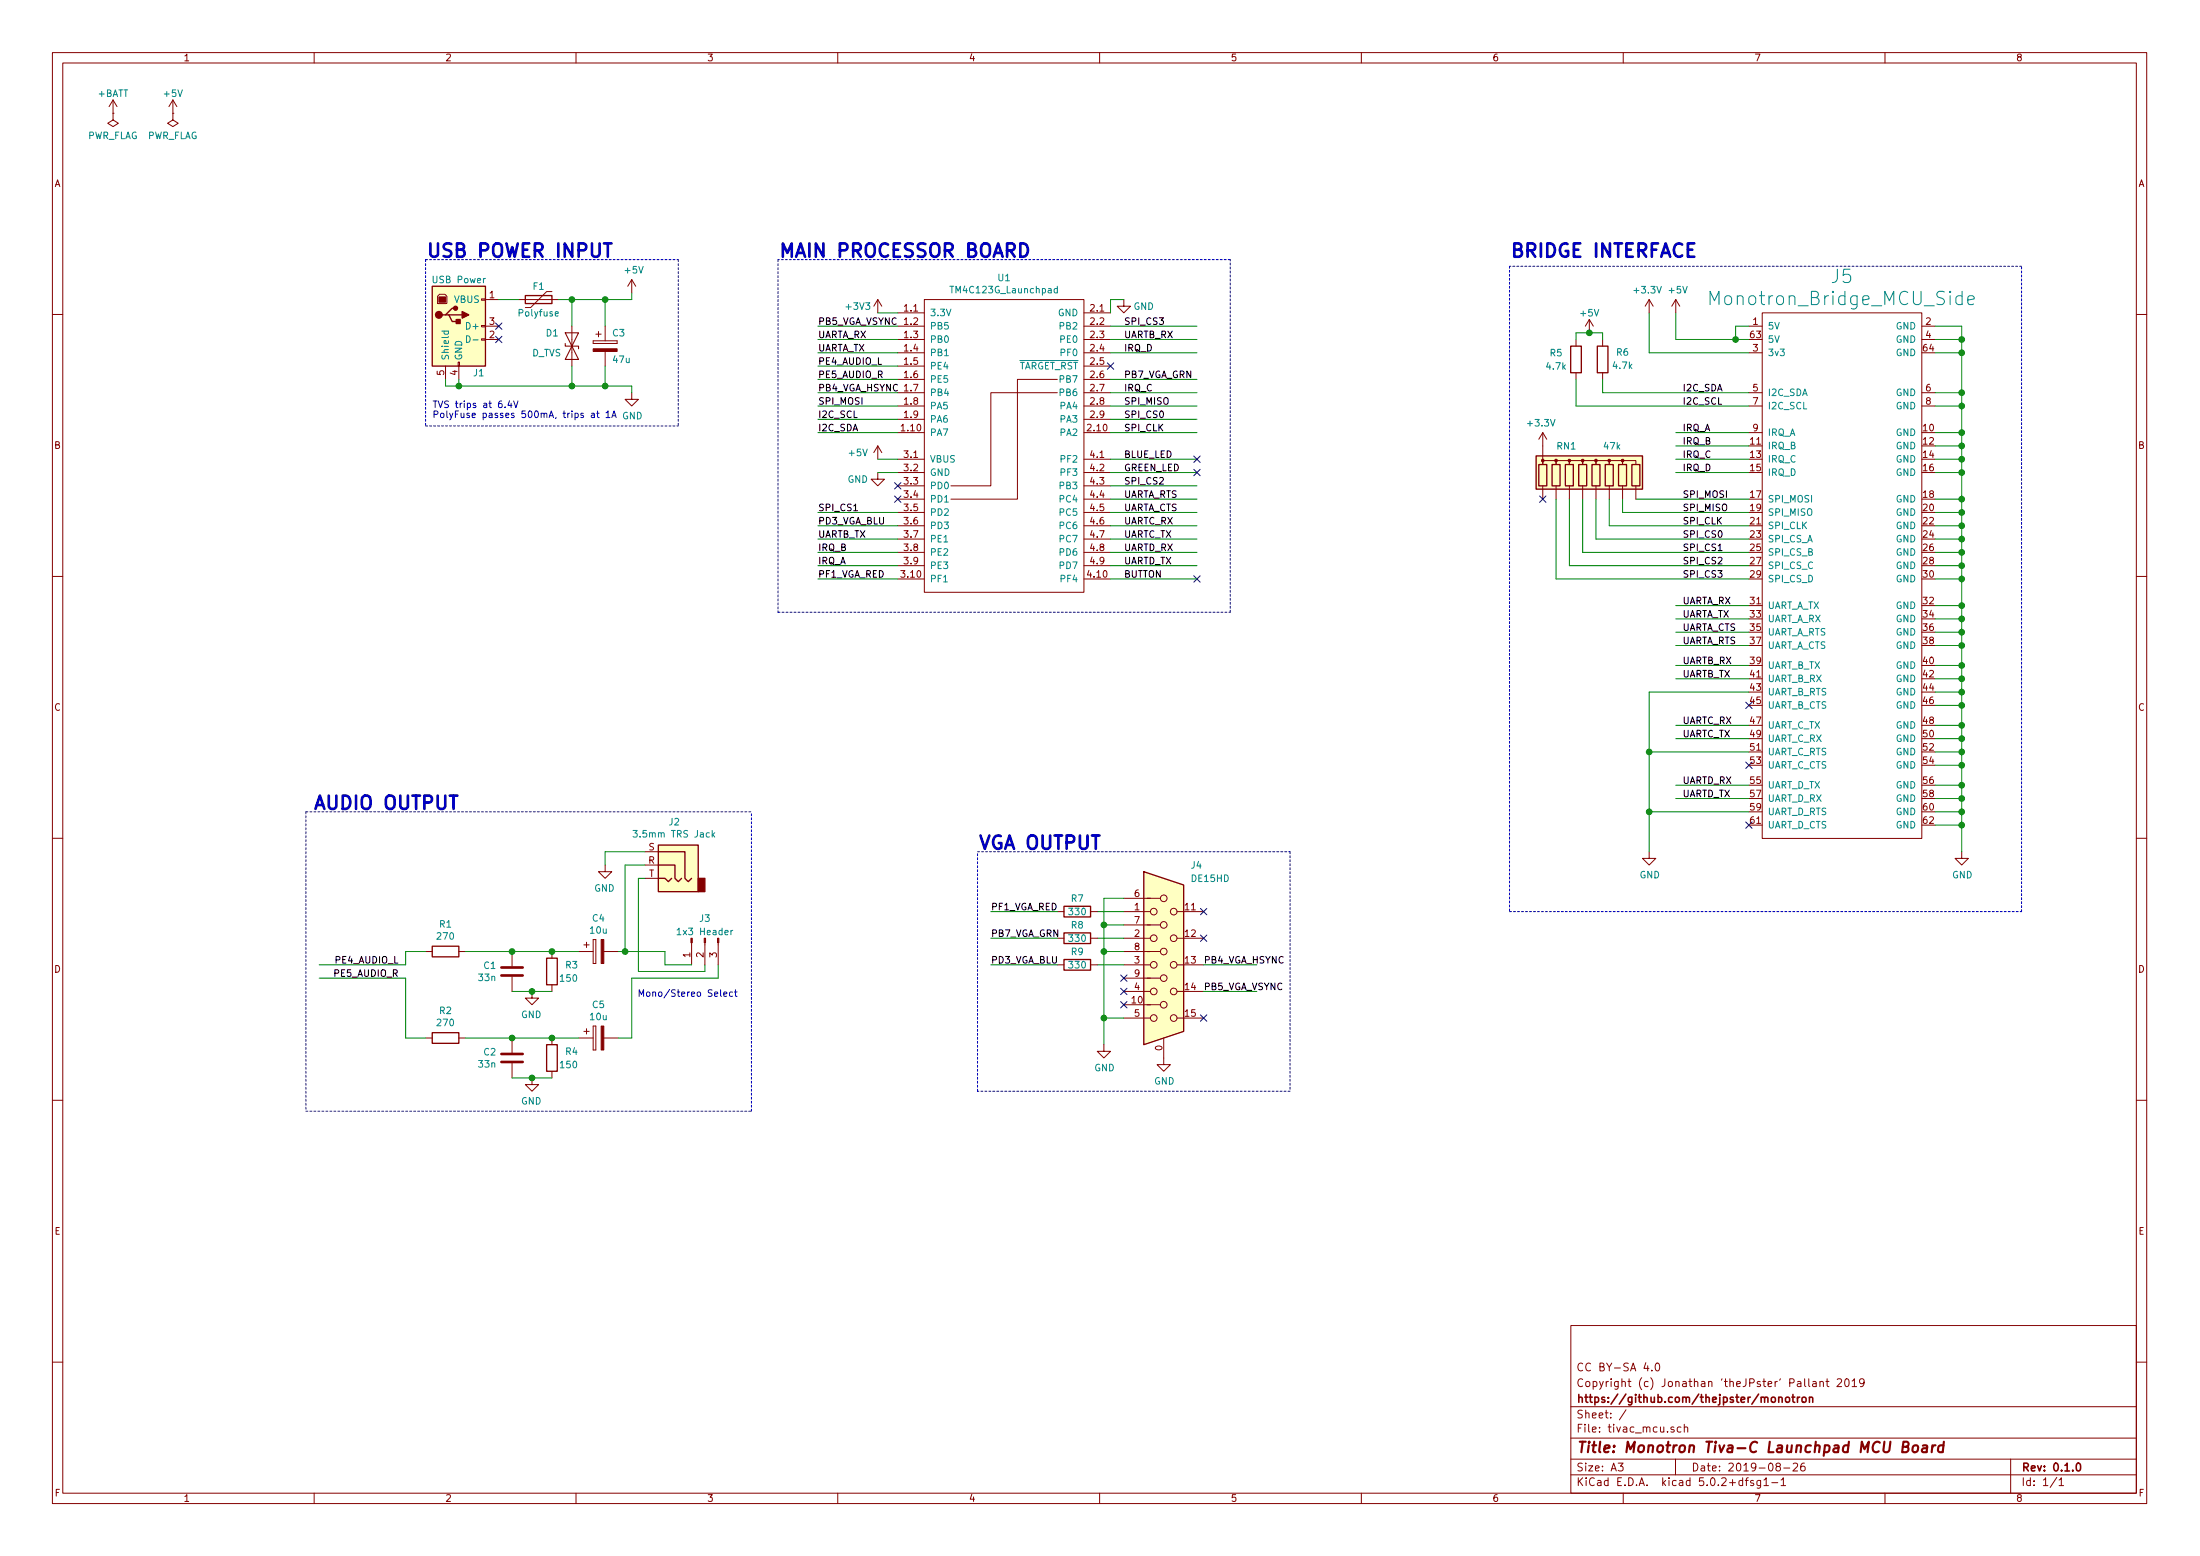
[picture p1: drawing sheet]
EESchema Schematic File Version 4
LIBS:tivac_mcu-cache
EELAYER 26 0
EELAYER END
$Descr A3 16535 11693
encoding utf-8
Sheet 1 1
Title "Monotron Tiva-C Launchpad MCU Board"
Date "2019-08-26"
Rev "0.1.0"
Comp "https://github.com/thejpster/monotron"
Comment1 "Copyright (c) Jonathan 'theJPster' Pallant 2019"
Comment2 "CC BY-SA 4.0"
Comment3 ""
Comment4 ""
$EndDescr
$Comp
L power:+5V #PWR05
U 1 1
P 4750 2200
F 0 "#PWR05" H 4750 2050 50  0001 C CNN
F 1 "+5V" H 4765 2373 50  0000 C CNN
F 2 "" H 4750 2200 50  0001 C CNN
F 3 "" H 4750 2200 50  0001 C CNN
	1    4750 2200
	1    0    0    -1  
$EndComp
$Comp
L power:GND #PWR06
U 1 1
P 4750 2950
F 0 "#PWR06" H 4750 2700 50  0001 C CNN
F 1 "GND" H 4755 2777 50  0000 C CNN
F 2 "" H 4750 2950 50  0001 C CNN
F 3 "" H 4750 2950 50  0001 C CNN
	1    4750 2950
	1    0    0    -1  
$EndComp
$Comp
L power:+3.3V #PWR016
U 1 1
P 11600 3350
F 0 "#PWR016" H 11600 3200 50  0001 C CNN
F 1 "+3.3V" H 11615 3523 50  0000 C CNN
F 2 "" H 11600 3350 50  0001 C CNN
F 3 "" H 11600 3350 50  0001 C CNN
	1    11600 3350
	-1   0    0    -1  
$EndComp
$Comp
L Connector:DB15_Female_HighDensity_MountingHoles J4
U 1 1
P 8750 7250
F 0 "J4" H 8950 8000 50  0000 L CNN
F 1 "DE15HD" H 8950 7900 50  0000 L CNN
F 2 "Connector_Dsub:DSUB-15-HD_Female_Horizontal_P2.29x1.98mm_EdgePinOffset8.35mm_Housed_MountingHolesOffset10.89mm" H 7800 7650 50  0001 C CNN
F 3 "https://www.amphenol-icc.com/media/wysiwyg/files/drawing/c-cd-0012.pdf" H 7800 7650 50  0001 C CNN
F 4 "609-5181-ND" H 8750 7250 50  0001 C CNN "Digikey"
	1    8750 7250
	1    0    0    -1  
$EndComp
Wire Wire Line
	8450 6850 8250 6850
Wire Wire Line
	8450 7050 8250 7050
Wire Wire Line
	8450 7250 8250 7250
$Comp
L Device:R R7
U 1 1
P 8100 6850
F 0 "R7" V 8000 6850 50  0000 C CNN
F 1 "330" V 8100 6850 50  0000 C CNN
F 2 "Resistor_THT:R_Axial_DIN0204_L3.6mm_D1.6mm_P5.08mm_Horizontal" V 8030 6850 50  0001 C CNN
F 3 "~" H 8100 6850 50  0001 C CNN
	1    8100 6850
	0    1    1    0   
$EndComp
$Comp
L Device:R R8
U 1 1
P 8100 7050
F 0 "R8" V 8000 7050 50  0000 C CNN
F 1 "330" V 8100 7050 50  0000 C CNN
F 2 "Resistor_THT:R_Axial_DIN0204_L3.6mm_D1.6mm_P5.08mm_Horizontal" V 8030 7050 50  0001 C CNN
F 3 "~" H 8100 7050 50  0001 C CNN
	1    8100 7050
	0    1    1    0   
$EndComp
$Comp
L Device:R R9
U 1 1
P 8100 7250
F 0 "R9" V 8000 7250 50  0000 C CNN
F 1 "330" V 8100 7250 50  0000 C CNN
F 2 "Resistor_THT:R_Axial_DIN0204_L3.6mm_D1.6mm_P5.08mm_Horizontal" V 8030 7250 50  0001 C CNN
F 3 "~" H 8100 7250 50  0001 C CNN
	1    8100 7250
	0    1    1    0   
$EndComp
Text Label 7450 6850 0    50   ~ 0
PF1_VGA_RED
Text Label 7450 7050 0    50   ~ 0
PB7_VGA_GRN
Text Label 7450 7250 0    50   ~ 0
PD3_VGA_BLU
Wire Wire Line
	9050 7250 9450 7250
Wire Wire Line
	9050 7450 9450 7450
Text Label 9050 7450 0    50   ~ 0
PB5_VGA_VSYNC
Text Label 9050 7250 0    50   ~ 0
PB4_VGA_HSYNC
Wire Wire Line
	8450 6750 8300 6750
Wire Wire Line
	8300 6750 8300 6950
Wire Wire Line
	8450 6950 8300 6950
Connection ~ 8300 6950
Wire Wire Line
	8300 6950 8300 7150
Wire Wire Line
	8450 7150 8300 7150
Connection ~ 8300 7150
Wire Wire Line
	8300 7150 8300 7650
Wire Wire Line
	8450 7650 8300 7650
Connection ~ 8300 7650
Wire Wire Line
	8300 7650 8300 7850
NoConn ~ 8450 7550
NoConn ~ 8450 7450
NoConn ~ 8450 7350
NoConn ~ 9050 6850
NoConn ~ 9050 7050
NoConn ~ 9050 7650
$Comp
L power:GND #PWR021
U 1 1
P 8300 7850
F 0 "#PWR021" H 8300 7600 50  0001 C CNN
F 1 "GND" H 8305 7677 50  0000 C CNN
F 2 "" H 8300 7850 50  0001 C CNN
F 3 "" H 8300 7850 50  0001 C CNN
	1    8300 7850
	1    0    0    -1  
$EndComp
Wire Wire Line
	7450 6850 7950 6850
Wire Wire Line
	7450 7250 7950 7250
Wire Wire Line
	7450 7050 7950 7050
$Comp
L tm4c123g_launchpad:TM4C123G_Launchpad U1
U 1 1
P 7550 3350
F 0 "U1" H 7550 4615 50  0000 C CNN
F 1 "TM4C123G_Launchpad" H 7550 4524 50  0000 C CNN
F 2 "Monotron:Launchpad_4x10" H 7550 3350 50  0001 C CNN
F 3 "" H 7550 3350 50  0001 C CNN
F 4 "609-6378-ND‎" H 7550 3350 50  0001 C CNN "Digikey"
	1    7550 3350
	1    0    0    -1  
$EndComp
$Comp
L power:+3V3 #PWR012
U 1 1
P 6600 2350
F 0 "#PWR012" H 6600 2200 50  0001 C CNN
F 1 "+3V3" H 6450 2400 50  0000 C CNN
F 2 "" H 6600 2350 50  0001 C CNN
F 3 "" H 6600 2350 50  0001 C CNN
	1    6600 2350
	1    0    0    -1  
$EndComp
Wire Wire Line
	6750 2350 6600 2350
$Comp
L power:GND #PWR015
U 1 1
P 8450 2250
F 0 "#PWR015" H 8450 2000 50  0001 C CNN
F 1 "GND" H 8600 2200 50  0000 C CNN
F 2 "" H 8450 2250 50  0001 C CNN
F 3 "" H 8450 2250 50  0001 C CNN
	1    8450 2250
	1    0    0    -1  
$EndComp
$Comp
L power:GND #PWR014
U 1 1
P 6600 3550
F 0 "#PWR014" H 6600 3300 50  0001 C CNN
F 1 "GND" H 6450 3500 50  0000 C CNN
F 2 "" H 6600 3550 50  0001 C CNN
F 3 "" H 6600 3550 50  0001 C CNN
	1    6600 3550
	1    0    0    -1  
$EndComp
Wire Wire Line
	6750 3550 6600 3550
$Comp
L power:+5V #PWR017
U 1 1
P 11950 2500
F 0 "#PWR017" H 11950 2350 50  0001 C CNN
F 1 "+5V" H 11950 2650 50  0000 C CNN
F 2 "" H 11950 2500 50  0001 C CNN
F 3 "" H 11950 2500 50  0001 C CNN
	1    11950 2500
	1    0    0    -1  
$EndComp
Text Label 6150 4350 0    50   ~ 0
PF1_VGA_RED
Wire Wire Line
	6750 4350 6150 4350
Wire Wire Line
	6150 3950 6750 3950
Wire Wire Line
	6150 2450 6750 2450
Wire Wire Line
	6150 2550 6750 2550
Wire Wire Line
	6150 2650 6750 2650
Wire Wire Line
	6150 2950 6750 2950
Wire Wire Line
	6150 3050 6750 3050
Wire Wire Line
	8350 3250 9000 3250
Wire Wire Line
	9000 3150 8350 3150
Wire Wire Line
	9000 3050 8350 3050
Wire Wire Line
	9000 2850 8350 2850
Wire Wire Line
	9000 2650 8350 2650
Wire Wire Line
	9000 3450 8350 3450
Wire Wire Line
	8350 3550 9000 3550
Wire Wire Line
	8350 3750 9000 3750
Wire Wire Line
	9000 3850 8350 3850
Text Label 8450 2850 0    50   ~ 0
PB7_VGA_GRN
Text Label 6150 3950 0    50   ~ 0
PD3_VGA_BLU
Text Label 6150 2550 0    50   ~ 0
UARTA_RX
Text Label 6150 2650 0    50   ~ 0
UARTA_TX
Text Label 8450 3750 0    50   ~ 0
UARTA_RTS
Text Label 8450 3850 0    50   ~ 0
UARTA_CTS
Text Label 6150 2950 0    50   ~ 0
PB4_VGA_HSYNC
Text Label 6150 2450 0    50   ~ 0
PB5_VGA_VSYNC
Text Label 8450 3050 0    50   ~ 0
SPI_MISO
Text Label 8450 3250 0    50   ~ 0
SPI_CLK
Text Label 6150 3050 0    50   ~ 0
SPI_MOSI
Text Label 8450 3150 0    50   ~ 0
SPI_CS0
$Comp
L Connector:AudioJack3 J2
U 1 1
P 5050 6500
F 0 "J2" H 5030 6825 50  0000 C CNN
F 1 "3.5mm TRS Jack" H 5030 6734 50  0000 C CNN
F 2 "Connector_Audio:Jack_3.5mm_CUI_SJ1-3533NG_Horizontal" H 5050 6500 50  0001 C CNN
F 3 "~" H 5050 6500 50  0001 C CNN
F 4 "CP1-3533NG-ND‎" H 5050 6500 50  0001 C CNN "Digikey"
	1    5050 6500
	-1   0    0    -1  
$EndComp
$Comp
L Device:R R1
U 1 1
P 3350 7150
F 0 "R1" V 3143 7150 50  0000 C CNN
F 1 "270" V 3234 7150 50  0000 C CNN
F 2 "Resistor_THT:R_Axial_DIN0204_L3.6mm_D1.6mm_P5.08mm_Horizontal" V 3280 7150 50  0001 C CNN
F 3 "~" H 3350 7150 50  0001 C CNN
	1    3350 7150
	0    -1   1    0   
$EndComp
$Comp
L Device:R R2
U 1 1
P 3350 7800
F 0 "R2" V 3143 7800 50  0000 C CNN
F 1 "270" V 3234 7800 50  0000 C CNN
F 2 "Resistor_THT:R_Axial_DIN0204_L3.6mm_D1.6mm_P5.08mm_Horizontal" V 3280 7800 50  0001 C CNN
F 3 "~" H 3350 7800 50  0001 C CNN
	1    3350 7800
	0    -1   1    0   
$EndComp
$Comp
L Device:R R4
U 1 1
P 4150 7950
F 0 "R4" H 3950 8000 50  0000 L CNN
F 1 "150" H 3950 7900 50  0000 L CNN
F 2 "Resistor_THT:R_Axial_DIN0204_L3.6mm_D1.6mm_P5.08mm_Horizontal" V 4080 7950 50  0001 C CNN
F 3 "~" H 4150 7950 50  0001 C CNN
	1    4150 7950
	-1   0    0    -1  
$EndComp
$Comp
L Device:R R3
U 1 1
P 4150 7300
F 0 "R3" H 3950 7350 50  0000 L CNN
F 1 "150" H 3950 7250 50  0000 L CNN
F 2 "Resistor_THT:R_Axial_DIN0204_L3.6mm_D1.6mm_P5.08mm_Horizontal" V 4080 7300 50  0001 C CNN
F 3 "~" H 4150 7300 50  0001 C CNN
	1    4150 7300
	-1   0    0    -1  
$EndComp
$Comp
L Device:C C1
U 1 1
P 3850 7300
F 0 "C1" H 3965 7346 50  0000 L CNN
F 1 "33n" H 3965 7255 50  0000 L CNN
F 2 "Capacitor_THT:C_Disc_D5.0mm_W2.5mm_P2.50mm" H 3888 7150 50  0001 C CNN
F 3 "~" H 3850 7300 50  0001 C CNN
	1    3850 7300
	-1   0    0    -1  
$EndComp
$Comp
L Device:C C2
U 1 1
P 3850 7950
F 0 "C2" H 3965 7996 50  0000 L CNN
F 1 "33n" H 3965 7905 50  0000 L CNN
F 2 "Capacitor_THT:C_Disc_D5.0mm_W2.5mm_P2.50mm" H 3888 7800 50  0001 C CNN
F 3 "~" H 3850 7950 50  0001 C CNN
	1    3850 7950
	-1   0    0    -1  
$EndComp
$Comp
L Device:CP C5
U 1 1
P 4500 7800
F 0 "C5" V 4248 7800 50  0000 C CNN
F 1 "10u" V 4339 7800 50  0000 C CNN
F 2 "Capacitor_THT:C_Radial_D5.0mm_H5.0mm_P2.00mm" H 4538 7650 50  0001 C CNN
F 3 "~" H 4500 7800 50  0001 C CNN
	1    4500 7800
	0    -1   1    0   
$EndComp
$Comp
L Device:CP C4
U 1 1
P 4500 7150
F 0 "C4" V 4248 7150 50  0000 C CNN
F 1 "10u" V 4339 7150 50  0000 C CNN
F 2 "Capacitor_THT:C_Radial_D5.0mm_H5.0mm_P2.00mm" H 4538 7000 50  0001 C CNN
F 3 "~" H 4500 7150 50  0001 C CNN
	1    4500 7150
	0    -1   1    0   
$EndComp
Wire Wire Line
	4350 7150 4150 7150
Wire Wire Line
	4150 7150 3850 7150
Connection ~ 4150 7150
Wire Wire Line
	3850 7150 3500 7150
Connection ~ 3850 7150
Wire Wire Line
	3850 7800 3500 7800
Wire Wire Line
	4150 7800 3850 7800
Connection ~ 3850 7800
Wire Wire Line
	4150 7800 4350 7800
Connection ~ 4150 7800
Wire Wire Line
	4150 8100 4000 8100
Wire Wire Line
	4150 7450 4000 7450
$Comp
L power:GND #PWR03
U 1 1
P 4000 7450
F 0 "#PWR03" H 4000 7200 50  0001 C CNN
F 1 "GND" H 4005 7277 50  0000 C CNN
F 2 "" H 4000 7450 50  0001 C CNN
F 3 "" H 4000 7450 50  0001 C CNN
	1    4000 7450
	-1   0    0    -1  
$EndComp
Connection ~ 4000 7450
Wire Wire Line
	4000 7450 3850 7450
$Comp
L power:GND #PWR04
U 1 1
P 4000 8100
F 0 "#PWR04" H 4000 7850 50  0001 C CNN
F 1 "GND" H 4005 7927 50  0000 C CNN
F 2 "" H 4000 8100 50  0001 C CNN
F 3 "" H 4000 8100 50  0001 C CNN
	1    4000 8100
	-1   0    0    -1  
$EndComp
Connection ~ 4000 8100
Wire Wire Line
	4000 8100 3850 8100
Wire Wire Line
	4750 7350 4750 7800
Wire Wire Line
	4750 7800 4650 7800
$Comp
L power:GND #PWR07
U 1 1
P 4550 6500
F 0 "#PWR07" H 4550 6250 50  0001 C CNN
F 1 "GND" H 4555 6327 50  0000 C CNN
F 2 "" H 4550 6500 50  0001 C CNN
F 3 "" H 4550 6500 50  0001 C CNN
	1    4550 6500
	-1   0    0    -1  
$EndComp
$Comp
L Connector:Conn_01x03_Male J3
U 1 1
P 5300 7050
F 0 "J3" V 5150 7050 50  0000 C CNN
F 1 "1x3 Header" V 5250 7050 50  0000 C CNN
F 2 "Connector_PinHeader_2.54mm:PinHeader_1x03_P2.54mm_Vertical" H 5300 7050 50  0001 C CNN
F 3 "~" H 5300 7050 50  0001 C CNN
F 4 "609-3504-ND‎" H 5300 7050 50  0001 C CNN "Digikey"
	1    5300 7050
	0    -1   1    0   
$EndComp
Wire Wire Line
	4700 7150 4700 6500
Wire Wire Line
	4700 6500 4850 6500
Wire Wire Line
	4700 7150 4650 7150
Wire Wire Line
	4800 6600 4850 6600
NoConn ~ 9000 3450
NoConn ~ 9000 3550
NoConn ~ 6750 3750
NoConn ~ 8350 2750
Text Label 6150 3150 0    50   ~ 0
I2C_SCL
Text Label 6150 3250 0    50   ~ 0
I2C_SDA
Wire Wire Line
	6150 4050 6750 4050
Text Label 8450 2550 0    50   ~ 0
UARTB_RX
$Comp
L Device:R R5
U 1 1
P 11850 2700
F 0 "R5" H 11700 2750 50  0000 C CNN
F 1 "4.7k" H 11700 2650 50  0000 C CNN
F 2 "Resistor_THT:R_Axial_DIN0204_L3.6mm_D1.6mm_P5.08mm_Horizontal" V 11780 2700 50  0001 C CNN
F 3 "~" H 11850 2700 50  0001 C CNN
	1    11850 2700
	1    0    0    -1  
$EndComp
$Comp
L Device:R R6
U 1 1
P 12050 2700
F 0 "R6" H 11900 2650 50  0000 C CNN
F 1 "4.7k" H 11900 2750 50  0000 C CNN
F 2 "Resistor_THT:R_Axial_DIN0204_L3.6mm_D1.6mm_P5.08mm_Horizontal" V 11980 2700 50  0001 C CNN
F 3 "~" H 12050 2700 50  0001 C CNN
	1    12050 2700
	-1   0    0    1   
$EndComp
Wire Wire Line
	8350 2550 9000 2550
Text Label 6150 4050 0    50   ~ 0
UARTB_TX
$Comp
L power:GND #PWR022
U 1 1
P 8750 7950
F 0 "#PWR022" H 8750 7700 50  0001 C CNN
F 1 "GND" H 8755 7777 50  0000 C CNN
F 2 "" H 8750 7950 50  0001 C CNN
F 3 "" H 8750 7950 50  0001 C CNN
	1    8750 7950
	1    0    0    -1  
$EndComp
NoConn ~ 6750 3650
Text Label 6150 2750 0    50   ~ 0
PE4_AUDIO_L
Text Label 6150 2850 0    50   ~ 0
PE5_AUDIO_R
Text Label 8450 2650 0    50   ~ 0
IRQ_D
Text Label 8450 3450 0    50   ~ 0
BLUE_LED
Text Label 8450 3550 0    50   ~ 0
GREEN_LED
Text Label 8450 3950 0    50   ~ 0
UARTC_RX
Text Label 8450 4050 0    50   ~ 0
UARTC_TX
Wire Wire Line
	3050 7350 3050 7800
Wire Wire Line
	3050 7800 3200 7800
Wire Wire Line
	3050 7350 2400 7350
Wire Wire Line
	3050 7250 3050 7150
Wire Wire Line
	3050 7150 3200 7150
Wire Wire Line
	3050 7250 2400 7250
Text Notes 5550 7500 2    50   ~ 0
Mono/Stereo Select
Text Label 3000 7250 2    50   ~ 0
PE4_AUDIO_L
Text Label 3000 7350 2    50   ~ 0
PE5_AUDIO_R
Wire Wire Line
	8350 2450 9000 2450
Wire Wire Line
	6150 2750 6750 2750
Wire Wire Line
	6150 2850 6750 2850
Wire Notes Line
	2300 6100 2300 8350
Wire Notes Line
	5650 8350 5650 6100
Wire Notes Line
	2300 8350 5650 8350
Wire Notes Line
	2300 6100 5650 6100
Wire Wire Line
	8350 4050 9000 4050
Wire Wire Line
	8350 3950 9000 3950
Wire Wire Line
	5400 7350 5400 7250
Wire Wire Line
	4750 7350 5400 7350
Wire Wire Line
	5300 7250 5300 7300
Wire Wire Line
	5300 7300 4800 7300
Wire Wire Line
	4800 6600 4800 7300
Wire Wire Line
	4700 7150 5000 7150
Wire Wire Line
	5000 7150 5000 7250
Wire Wire Line
	5000 7250 5200 7250
Connection ~ 4700 7150
Text Notes 5850 1950 0    100  ~ 20
MAIN PROCESSOR BOARD
Text Notes 7350 6400 0    100  ~ 20
VGA OUTPUT
Text Notes 2350 6100 0    100  ~ 20
AUDIO OUTPUT
Text Notes 3200 1950 0    100  ~ 20
USB POWER INPUT
Wire Notes Line
	7350 6400 9700 6400
Wire Notes Line
	9700 6400 9700 8200
Wire Notes Line
	9700 8200 7350 8200
Wire Notes Line
	7350 8200 7350 6400
$Comp
L Device:Polyfuse F1
U 1 1
P 4050 2250
F 0 "F1" V 3950 2250 50  0000 C CNN
F 1 "Polyfuse" V 4150 2250 50  0000 C CNN
F 2 "Capacitor_THT:C_Disc_D7.5mm_W4.4mm_P5.00mm" H 4100 2050 50  0001 L CNN
F 3 "https://media.digikey.com/pdf/Data%20Sheets/Bel%20Fuse%20PDFs/0ZRP_Series.pdf" H 4050 2250 50  0001 C CNN
F 4 "507-2403-ND" V 4050 2250 50  0001 C CNN "Digikey"
	1    4050 2250
	0    1    1    0   
$EndComp
$Comp
L Device:D_TVS D1
U 1 1
P 4300 2600
F 0 "D1" V 4200 2400 50  0000 L CNN
F 1 "D_TVS" V 4350 2300 50  0000 L CNN
F 2 "Diode_THT:D_5W_P12.70mm_Horizontal" H 4300 2600 50  0001 C CNN
F 3 "http://www.vishay.com/docs/88378/sa50athrusa170ca.pdf" H 4300 2600 50  0001 C CNN
F 4 "SA5.0CA-E3/54GICT-ND" V 4300 2600 50  0001 C CNN "Digikey"
	1    4300 2600
	0    1    1    0   
$EndComp
Text Notes 3250 3150 0    50   ~ 0
TVS trips at 6.4V\nPolyFuse passes 500mA, trips at 1A
Wire Wire Line
	4850 6400 4550 6400
Wire Wire Line
	4550 6400 4550 6500
$Comp
L power:+BATT #PWR01
U 1 1
P 850 850
F 0 "#PWR01" H 850 700 50  0001 C CNN
F 1 "+BATT" H 850 1000 50  0000 C CNN
F 2 "" H 850 850 50  0001 C CNN
F 3 "" H 850 850 50  0001 C CNN
	1    850  850 
	1    0    0    -1  
$EndComp
$Comp
L power:PWR_FLAG #FLG01
U 1 1
P 850 850
F 0 "#FLG01" H 850 925 50  0001 C CNN
F 1 "PWR_FLAG" H 850 1050 50  0000 C TNN
F 2 "" H 850 850 50  0001 C CNN
F 3 "~" H 850 850 50  0001 C CNN
	1    850  850 
	-1   0    0    1   
$EndComp
$Comp
L Connector:USB_B J1
U 1 1
P 3450 2450
F 0 "J1" H 3600 2100 50  0000 C CNN
F 1 "USB Power" H 3450 2800 50  0000 C CNN
F 2 "Connector_USB:USB_B_OST_USB-B1HSxx_Horizontal" H 3600 2400 50  0001 C CNN
F 3 "~" H 3600 2400 50  0001 C CNN
	1    3450 2450
	1    0    0    -1  
$EndComp
Wire Wire Line
	3450 2850 3450 2900
Wire Wire Line
	3750 2250 3900 2250
Wire Notes Line
	3200 1950 3200 3200
Wire Notes Line
	5100 1950 5100 3200
Wire Notes Line
	3200 1950 5100 1950
Wire Notes Line
	3200 3200 5100 3200
Wire Wire Line
	4200 2250 4300 2250
Wire Wire Line
	4300 2450 4300 2250
Connection ~ 4300 2250
Wire Wire Line
	4300 2250 4550 2250
Wire Wire Line
	4550 2450 4550 2250
Wire Wire Line
	4550 2750 4550 2900
Wire Wire Line
	3450 2900 4300 2900
NoConn ~ 3750 2450
NoConn ~ 3750 2550
Wire Wire Line
	4300 2750 4300 2900
Connection ~ 4300 2900
Wire Wire Line
	4300 2900 4550 2900
$Comp
L power:+5V #PWR02
U 1 1
P 1300 850
F 0 "#PWR02" H 1300 700 50  0001 C CNN
F 1 "+5V" H 1300 1000 50  0000 C CNN
F 2 "" H 1300 850 50  0001 C CNN
F 3 "" H 1300 850 50  0001 C CNN
	1    1300 850 
	1    0    0    -1  
$EndComp
$Comp
L power:PWR_FLAG #FLG02
U 1 1
P 1300 850
F 0 "#FLG02" H 1300 925 50  0001 C CNN
F 1 "PWR_FLAG" H 1300 1050 50  0000 C TNN
F 2 "" H 1300 850 50  0001 C CNN
F 3 "~" H 1300 850 50  0001 C CNN
	1    1300 850 
	-1   0    0    1   
$EndComp
Text Label 6150 3850 0    50   ~ 0
SPI_CS1
Wire Wire Line
	8350 4250 9000 4250
Text Label 8450 4250 0    50   ~ 0
UARTD_TX
Wire Wire Line
	8350 4150 9000 4150
Text Label 8450 4150 0    50   ~ 0
UARTD_RX
Wire Wire Line
	8350 3650 9000 3650
Text Label 8450 3650 0    50   ~ 0
SPI_CS2
Wire Wire Line
	6750 4250 6150 4250
Text Label 6150 4250 0    50   ~ 0
IRQ_A
Wire Wire Line
	6750 4150 6150 4150
Text Label 6150 4150 0    50   ~ 0
IRQ_B
Wire Wire Line
	11850 2850 11850 3050
Wire Wire Line
	12050 2950 12050 2850
Wire Wire Line
	11850 2550 11850 2500
Wire Wire Line
	11850 2500 11950 2500
Wire Wire Line
	11950 2500 12050 2500
Wire Wire Line
	12050 2500 12050 2550
Connection ~ 11950 2500
$Comp
L power:+5V #PWR013
U 1 1
P 6600 3450
F 0 "#PWR013" H 6600 3300 50  0001 C CNN
F 1 "+5V" H 6450 3500 50  0000 C CNN
F 2 "" H 6600 3450 50  0001 C CNN
F 3 "" H 6600 3450 50  0001 C CNN
	1    6600 3450
	1    0    0    -1  
$EndComp
Wire Wire Line
	6750 3450 6600 3450
Wire Wire Line
	8350 2350 8350 2250
Wire Wire Line
	8350 2250 8450 2250
Wire Wire Line
	8350 2950 9000 2950
Text Label 8450 2950 0    50   ~ 0
IRQ_C
Text Label 8450 2450 0    50   ~ 0
SPI_CS3
$Comp
L Device:CP C3
U 1 1
P 4550 2600
F 0 "C3" H 4600 2700 50  0000 L CNN
F 1 "47u" H 4600 2500 50  0000 L CNN
F 2 "Capacitor_THT:C_Radial_D5.0mm_H5.0mm_P2.00mm" H 4588 2450 50  0001 C CNN
F 3 "~" H 4550 2600 50  0001 C CNN
	1    4550 2600
	1    0    0    -1  
$EndComp
Wire Wire Line
	4550 2250 4750 2250
Wire Wire Line
	4750 2250 4750 2200
Connection ~ 4550 2250
Wire Wire Line
	4550 2900 4750 2900
Wire Wire Line
	4750 2900 4750 2950
Connection ~ 4550 2900
Wire Wire Line
	3450 2900 3350 2900
Wire Wire Line
	3350 2900 3350 2850
Connection ~ 3450 2900
Wire Wire Line
	6750 3850 6150 3850
$Comp
L power:GND #PWR023
U 1 1
P 14750 6400
F 0 "#PWR023" H 14750 6150 50  0001 C CNN
F 1 "GND" H 14755 6227 50  0000 C CNN
F 2 "" H 14750 6400 50  0001 C CNN
F 3 "" H 14750 6400 50  0001 C CNN
	1    14750 6400
	1    0    0    -1  
$EndComp
Wire Wire Line
	14550 2450 14750 2450
Wire Wire Line
	14750 2450 14750 2550
Wire Wire Line
	14550 6200 14750 6200
Connection ~ 14750 6200
Wire Wire Line
	14750 6200 14750 6400
Wire Wire Line
	14550 6100 14750 6100
Connection ~ 14750 6100
Wire Wire Line
	14750 6100 14750 6200
Wire Wire Line
	14550 6000 14750 6000
Connection ~ 14750 6000
Wire Wire Line
	14750 6000 14750 6100
Wire Wire Line
	14550 5900 14750 5900
Connection ~ 14750 5900
Wire Wire Line
	14750 5900 14750 6000
Wire Wire Line
	14550 5750 14750 5750
Connection ~ 14750 5750
Wire Wire Line
	14750 5750 14750 5900
Wire Wire Line
	14550 5650 14750 5650
Connection ~ 14750 5650
Wire Wire Line
	14750 5650 14750 5750
Wire Wire Line
	14550 5550 14750 5550
Connection ~ 14750 5550
Wire Wire Line
	14750 5550 14750 5650
Wire Wire Line
	14550 5450 14750 5450
Connection ~ 14750 5450
Wire Wire Line
	14750 5450 14750 5550
Wire Wire Line
	14550 5300 14750 5300
Connection ~ 14750 5300
Wire Wire Line
	14750 5300 14750 5450
Wire Wire Line
	14550 5200 14750 5200
Connection ~ 14750 5200
Wire Wire Line
	14750 5200 14750 5300
Wire Wire Line
	14550 5100 14750 5100
Connection ~ 14750 5100
Wire Wire Line
	14750 5100 14750 5200
Wire Wire Line
	14550 5000 14750 5000
Connection ~ 14750 5000
Wire Wire Line
	14750 5000 14750 5100
Wire Wire Line
	14550 4850 14750 4850
Connection ~ 14750 4850
Wire Wire Line
	14750 4850 14750 5000
Wire Wire Line
	14550 4750 14750 4750
Connection ~ 14750 4750
Wire Wire Line
	14750 4750 14750 4850
Wire Wire Line
	14550 4650 14750 4650
Connection ~ 14750 4650
Wire Wire Line
	14750 4650 14750 4750
Wire Wire Line
	14550 4550 14750 4550
Connection ~ 14750 4550
Wire Wire Line
	14750 4550 14750 4650
Wire Wire Line
	14550 4350 14750 4350
Connection ~ 14750 4350
Wire Wire Line
	14750 4350 14750 4550
Wire Wire Line
	14550 4250 14750 4250
Connection ~ 14750 4250
Wire Wire Line
	14750 4250 14750 4350
Wire Wire Line
	14550 4150 14750 4150
Connection ~ 14750 4150
Wire Wire Line
	14750 4150 14750 4250
Wire Wire Line
	14550 4050 14750 4050
Connection ~ 14750 4050
Wire Wire Line
	14750 4050 14750 4150
Wire Wire Line
	14550 3950 14750 3950
Connection ~ 14750 3950
Wire Wire Line
	14750 3950 14750 4050
Wire Wire Line
	14550 3850 14750 3850
Connection ~ 14750 3850
Wire Wire Line
	14750 3850 14750 3950
Wire Wire Line
	14550 3750 14750 3750
Connection ~ 14750 3750
Wire Wire Line
	14750 3750 14750 3850
Wire Wire Line
	14550 3550 14750 3550
Connection ~ 14750 3550
Wire Wire Line
	14750 3550 14750 3750
Wire Wire Line
	14550 3450 14750 3450
Connection ~ 14750 3450
Wire Wire Line
	14750 3450 14750 3550
Wire Wire Line
	14550 3350 14750 3350
Connection ~ 14750 3350
Wire Wire Line
	14750 3350 14750 3450
Wire Wire Line
	14550 3250 14750 3250
Connection ~ 14750 3250
Wire Wire Line
	14750 3250 14750 3350
Wire Wire Line
	14550 3050 14750 3050
Connection ~ 14750 3050
Wire Wire Line
	14750 3050 14750 3250
Wire Wire Line
	14550 2950 14750 2950
Connection ~ 14750 2950
Wire Wire Line
	14750 2950 14750 3050
Wire Wire Line
	14550 2650 14750 2650
Connection ~ 14750 2650
Wire Wire Line
	14750 2650 14750 2950
Wire Wire Line
	14550 2550 14750 2550
Connection ~ 14750 2550
Wire Wire Line
	14750 2550 14750 2650
$Comp
L power:+5V #PWR020
U 1 1
P 12600 2350
F 0 "#PWR020" H 12600 2200 50  0001 C CNN
F 1 "+5V" H 12615 2523 50  0000 C CNN
F 2 "" H 12600 2350 50  0001 C CNN
F 3 "" H 12600 2350 50  0001 C CNN
	1    12600 2350
	1    0    0    -1  
$EndComp
$Comp
L power:+3.3V #PWR018
U 1 1
P 12400 2350
F 0 "#PWR018" H 12400 2200 50  0001 C CNN
F 1 "+3.3V" H 12415 2523 50  0000 C CNN
F 2 "" H 12400 2350 50  0001 C CNN
F 3 "" H 12400 2350 50  0001 C CNN
	1    12400 2350
	-1   0    0    -1  
$EndComp
Wire Wire Line
	13150 2650 12400 2650
Wire Wire Line
	12400 2650 12400 2350
Wire Wire Line
	13150 2550 13050 2550
Wire Wire Line
	12600 2550 12600 2350
Wire Wire Line
	13150 2450 13050 2450
Wire Wire Line
	13050 2450 13050 2550
Connection ~ 13050 2550
Wire Wire Line
	13050 2550 12600 2550
Wire Wire Line
	12300 3750 13150 3750
Wire Wire Line
	13150 3850 12200 3850
Wire Wire Line
	13150 3950 12100 3950
Wire Wire Line
	13150 4050 12000 4050
$Comp
L Device:R_Network08 RN1
U 1 1
P 12000 3550
F 0 "RN1" H 11700 3750 50  0000 L CNN
F 1 "47k" H 12050 3750 50  0000 L CNN
F 2 "Resistor_THT:R_Array_SIP9" V 12475 3550 50  0001 C CNN
F 3 "http://www.vishay.com/docs/31509/csc.pdf" H 12000 3550 50  0001 C CNN
	1    12000 3550
	1    0    0    -1  
$EndComp
Wire Wire Line
	12200 3850 12200 3750
Wire Wire Line
	12100 3950 12100 3750
Wire Wire Line
	12000 4050 12000 3750
Wire Wire Line
	11900 3750 11900 4150
Wire Wire Line
	11900 4150 13150 4150
Wire Wire Line
	13150 4250 11800 4250
Wire Wire Line
	11800 4250 11800 3750
Wire Wire Line
	13150 4350 11700 4350
Wire Wire Line
	11700 4350 11700 3750
NoConn ~ 11600 3750
Wire Wire Line
	12050 2950 13150 2950
Wire Wire Line
	11850 3050 13150 3050
Text Label 12650 3750 0    50   ~ 0
SPI_MOSI
Text Label 12650 3850 0    50   ~ 0
SPI_MISO
Text Label 12650 3950 0    50   ~ 0
SPI_CLK
Text Label 12650 4050 0    50   ~ 0
SPI_CS0
Text Label 12650 4150 0    50   ~ 0
SPI_CS1
Text Label 12650 4250 0    50   ~ 0
SPI_CS2
Text Label 12650 4350 0    50   ~ 0
SPI_CS3
Text Label 12650 3050 0    50   ~ 0
I2C_SCL
Text Label 12650 2950 0    50   ~ 0
I2C_SDA
Wire Wire Line
	6150 3150 6750 3150
Wire Wire Line
	6750 3250 6150 3250
Wire Wire Line
	13150 3550 12600 3550
Wire Wire Line
	13150 3450 12600 3450
Wire Wire Line
	13150 3350 12600 3350
Wire Wire Line
	13150 3250 12600 3250
Text Label 12650 3250 0    50   ~ 0
IRQ_A
Text Label 12650 3350 0    50   ~ 0
IRQ_B
Text Label 12650 3450 0    50   ~ 0
IRQ_C
Text Label 12650 3550 0    50   ~ 0
IRQ_D
Wire Wire Line
	13150 4550 12600 4550
Text Label 12650 4550 0    50   ~ 0
UARTA_RX
Wire Wire Line
	13150 4650 12600 4650
Text Label 12650 4650 0    50   ~ 0
UARTA_TX
Wire Wire Line
	13150 4750 12600 4750
Text Label 12650 4750 0    50   ~ 0
UARTA_CTS
Wire Wire Line
	13150 4850 12600 4850
Text Label 12650 4850 0    50   ~ 0
UARTA_RTS
Wire Wire Line
	13150 5000 12600 5000
Text Label 12650 5000 0    50   ~ 0
UARTB_RX
Wire Wire Line
	13150 5100 12600 5100
Text Label 12650 5100 0    50   ~ 0
UARTB_TX
Wire Wire Line
	13150 5450 12600 5450
Text Label 12650 5450 0    50   ~ 0
UARTC_RX
Wire Wire Line
	13150 5550 12600 5550
Text Label 12650 5550 0    50   ~ 0
UARTC_TX
Wire Wire Line
	13150 5900 12600 5900
Text Label 12650 5900 0    50   ~ 0
UARTD_RX
Wire Wire Line
	13150 6000 12600 6000
Text Label 12650 6000 0    50   ~ 0
UARTD_TX
NoConn ~ 13150 5300
NoConn ~ 13150 5750
NoConn ~ 13150 6200
$Comp
L power:GND #PWR019
U 1 1
P 12400 6400
F 0 "#PWR019" H 12400 6150 50  0001 C CNN
F 1 "GND" H 12405 6227 50  0000 C CNN
F 2 "" H 12400 6400 50  0001 C CNN
F 3 "" H 12400 6400 50  0001 C CNN
	1    12400 6400
	1    0    0    -1  
$EndComp
$Comp
L monotron_bridge:Monotron_Bridge_MCU_Side J5
U 1 1
P 13850 2350
F 0 "J5" H 13850 2627 100 0000 C CNN
F 1 "Monotron_Bridge_MCU_Side" H 13850 2461 100 0000 C CNN
F 2 "Connector_PinHeader_2.54mm:PinHeader_2x32_P2.54mm_Horizontal" H 13800 -1950 100 0001 C CNN
F 3 "" H 14000 150 100 0001 C CNN
	1    13850 2350
	-1   0    0    -1  
$EndComp
Wire Wire Line
	13150 5200 12400 5200
Wire Wire Line
	12400 5200 12400 5650
Wire Wire Line
	13150 5650 12400 5650
Connection ~ 12400 5650
Wire Wire Line
	12400 5650 12400 6100
Wire Wire Line
	13150 6100 12400 6100
Connection ~ 12400 6100
Wire Wire Line
	12400 6100 12400 6400
Wire Notes Line
	11350 2000 11350 6850
Wire Notes Line
	11350 6850 15200 6850
Wire Notes Line
	15200 6850 15200 2000
Wire Notes Line
	15200 2000 11350 2000
Text Notes 11350 1950 0    100  ~ 20
BRIDGE INTERFACE
Wire Notes Line
	5850 4600 9250 4600
Wire Notes Line
	9250 4600 9250 1950
Wire Notes Line
	9250 1950 5850 1950
Wire Notes Line
	5850 1950 5850 4600
NoConn ~ 9000 4350
Wire Wire Line
	8350 4350 9000 4350
Text Label 8450 4350 0    50   ~ 0
BUTTON
$EndSCHEMATC
